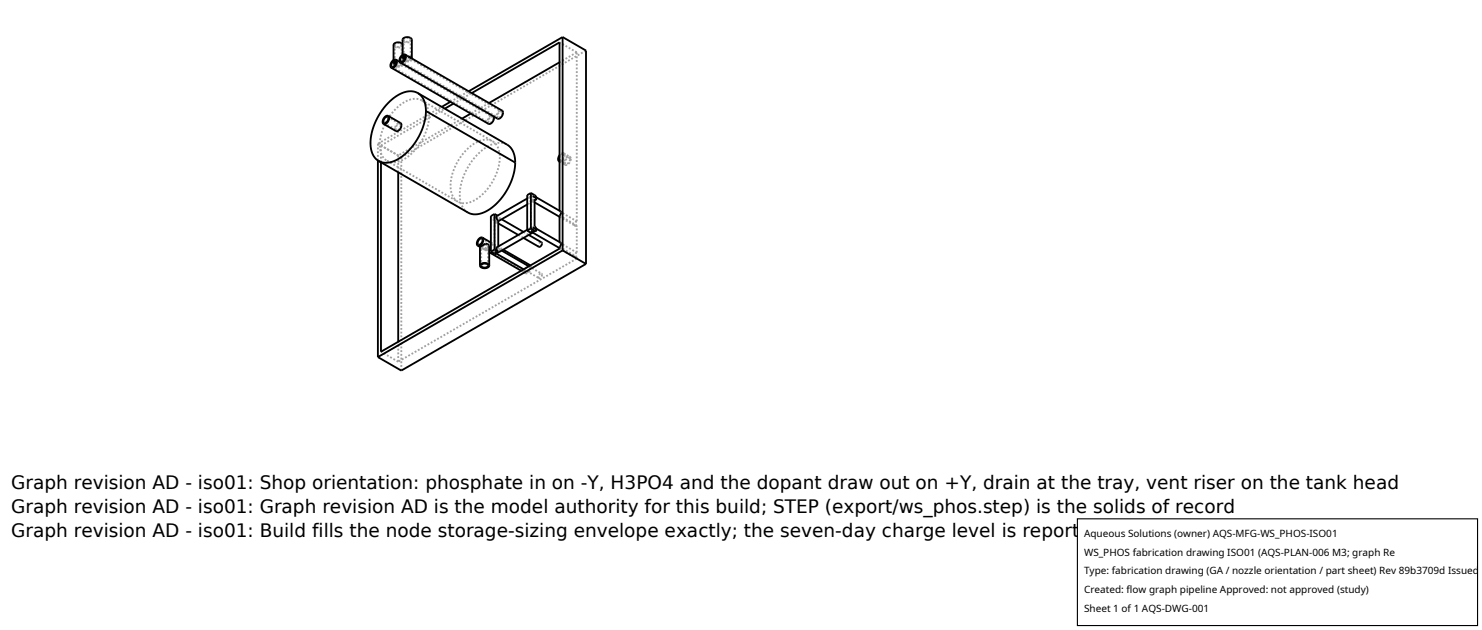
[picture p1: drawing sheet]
<svg xmlns="http://www.w3.org/2000/svg" width="212mm" height="90mm" viewBox="0 0 212 90" stroke-linecap="round" stroke-linejoin="round" font-family="sans-serif">
<g fill="none" stroke="#a0a0a0" stroke-width=".26" stroke-dasharray=".3 .3" stroke-linecap="butt">
<path d="M54.9 17.5l1.7 1.1M55.4 16.7l1.7 1M56 9.5l13.8 8M56.2 9.1l.2-.4h.5M56.2 8.6v.5M56.2 9.3l.5 .3M56.2 9.3v-.2M56.4 9.2l.1-.3h.4M56.4 6.4l.3-.2h.5M56.4 9l.2-.3 .5 .1M56.4 6.4v2.6M56.5 8.7l13.8 8"/>
<path d="M56.5 18.7l-.1-.3 .1-.5 .4-.3h.3M56.6 8.8h.1M56.6 9l.3-.1M56.6 18.6l-.1-.3 .1-.3 .3-.3h.2M56.7 8.8h-.2M56.7 8.8l.2 .1M56.7 9.6l.6-.4M56.7 9.6l-.3-.1-.2-.2M56.9 9.5l.3-.2M56.9 9.5l.1 .1M57.1 8.8l.2 .1M57.1 8.8l.1 .1"/>
<path d="M57.1 8.8l.2 .2M57.1 8.9l.4 .2M57.1 17.7l.1 .2M57.2 9.3l.2-.1M57.2 6.2l.2 .2M57.2 8.9l.1 .1M57.2 17.9l-.2 .5-.4 .2M57.3 8.8l13.8 8M57.3 9h.1M57.3 9.2l.2-.1M57.3 8.9l.2 .2M57.4 9.2l.1 .1"/>
<path d="M57.4 6.4l-.2 .2-.3 .1-.4-.1-.1-.2M57.4 9.2l-.2 .2-.3 .1M57.4 9l-.7 .3h-.2l-.1-.3M57.4 6.4v2.6M57.5 8.3l.2-.4 .5 .1M57.5 6.3v.1M57.5 7.8v.5M57.5 8.5l.5 .3M57.5 8.5v-.2M57.5 9.3l-.5 .3M57.5 6.4l-.2 .3-.4 .1-.5-.1-.2-.3M57.5 9.1l12.9 7.4"/>
<path d="M57.5 6.4v2.7M57.7 8.4l.1-.3 .4 .1M57.7 5.7l.3-.3 .5 .1M57.7 8.3l.2-.3 .5 .1M57.7 5.7v2.6M57.8 7.9l13.8 8M57.9 8.1h.1M57.9 8.2h.3M58 8.1l-.2-.1M58 8.1l.2 .1M58 8.8l.6-.3M58 8.8l-.5-.3"/>
<path d="M58.2 8.7l.3-.2M58.2 8.7l.1 .1M58.4 8.1l.1 .1M58.4 8.1l.2 .1M58.5 8.5l.1-.1M58.5 5.5l.1 .2M58.5 8.2h.1M58.6 8.2v.1M58.6 8.5l.2-.2M58.6 8.4l.2 .1M58.6 5.7l-.1 .2-.3 .1-.4-.1-.1-.2M58.6 8.4l-.1 .2-.3 .1"/>
<path d="M58.6 8.3l-.7 .3-.2-.1v-.2M58.6 5.7v2.6M58.8 8.5l-.5 .3M58.8 5.7l-.2 .2-.4 .2-.5-.1-.2-.3M60.2 14.3l-.5-.2h-.6l-.7 .2-.7 .3-1.4 1.2-1.1 1.5-.7 1.8-.3 1.6 .3 1.4 .3 .5 .5 .4M60.2 14.3l10.2 5.9M61.3 16.6l-.1-.7-.2-.7-.3-.5-.5-.4M64.3 14.5l2.6-1.5M64.8 14.8l2.6-1.5M66 16.9l-9.1 5.3M69.8 17.7l-.2-.3 .2-.5 .3-.3 .3-.1M69.8 14.7l-2.6 1.5"/>
<path d="M69.8 17.5l-.1-.2 .2-.4 .2-.2h.2M70.3 16.7l.1 .2M70.4 16.5l.1 .1M70.4 16.9l-.2 .5-.4 .1M71 16.9l-.1-.3 .1-.4 .4-.4h.3M71.1 16.8l-.1-.2 .1-.4 .3-.2 .2-.1M71.6 15.9l.1 .3M71.7 16.2l-.2 .5-.4 .1M82.4 7.5l-2.5-1.4M82.4 7.5l-2.5 1.4M54 20.5l3.3 2M54 22.9v-2.4"/>
<path d="M54 20.5l9.1-5.2M54.4 20.8l9.1-5.3M54.4 23.2v-2.4M55.3 23l.7 .2 1-.2 1.1-.5 1-.9 .8-1 .7-1.3 .5-1.4 .2-1.3M55.3 23l10.1 5.8M56.9 22.2l-2.5-1.4M56.9 24.6v-2.4M57.3 22.5l26.4-15.3M65.4 28.8l-.5-.4-.3-.5-.3-1.3 .3-1.8 .7-1.7 1.1-1.5 1.4-1.2 .7-.3 .7-.1h.6l.6 .2M66.8 30.3l-.5-.4-.3-.6-.3-.7v-.8l.3-1.9 .8-2 1.2-1.7 .8-.7 .8-.6 .8-.3 .8-.2h.6l.6 .3M68.3 34.9l6.8 4M68.6 35.3l.5 .2"/>
<path d="M68.6 35.3l.1 .1 .4 .1M68.6 35.1l.5-.3M68.6 35.1l.1 .1M68.7 35.3l.1 .1M68.7 37.9v-2.6M68.8 35.4l.2 .1M68.8 34.1l6.8 3.9M69 35.5l.5 .1 .2-.3M69.1 34.8l.1 .1M69.1 34.8l-.5 .3M69.2 34.9l-.5 .3M69.2 34.9l-.3 .1-.2 .2"/>
<path d="M69.2 35.6l-.1-.1M69.2 35.6l.7 .4M69.2 35.4l.2 .1M69.2 35.4h.4l.1-.2M69.4 34.8l.5 .3M69.4 35.5h.3l.2-.2M69.4 35.5l.5-.2M69.6 35.5l-.4-.1M69.6 35l-.4 .1-.5 .2M69.7 35.7l-.5-.1M69.7 35.2l-.1 .3M69.7 35.2l.2 .1"/>
<path d="M69.7 35.3l-.1-.3M69.7 37.9v-2.6M69.9 35.3l-.2 .4M70.1 34.6l1.8 1M70.4 20.2l.4 .4 .3 .5 .3 1.4M70.4 31.3l.5 .3M70.4 35.8l.5 .3M70.6 35.6v-3.8M70.6 35.6l.3-.1M70.6 31.2l.3-.2M70.6 31.2l-.5-.3M70.6 30.9l.3 .1"/>
<path d="M70.6 31.8h.2M70.8 36.3l.1-.2M70.8 31.8l.1-.2M70.9 35.5l.3-.2M70.9 35.5l.4 .1M70.9 31l.3-.1M70.9 31l.4 .1M70.9 36.2v-.1M70.9 36.1v-.6M70.9 31.6v.1M70.9 31.7v-.1M70.9 31.6v-.6"/>
<path d="M70.9 31.6l-.3 .2M70.9 36.1l-.3-.5M70.9 31.6l-.3-.4M70.9 31.7l.3 .2M70.9 31.7l-.1 .1M71 30.8l.2 .1M71.2 35.3h-.2M71.2 31.6h-.3M71.2 31.5l-.3 .1M71.2 35.3v-.1M71.2 30.9l-.1-.1M71.3 35.6l.1 .2"/>
<path d="M71.3 31.1l.1 .2M71.3 35.6l.3 .2M71.3 31.1l.3 .2M71.4 22.5l-.2 1.3-.4 1.3-.8 1.3-.8 1.1-1 .8-1 .6-1 .1-.8-.2M71.4 35.8l-.1 .2M71.4 31.3l-.1 .2M74 33.5l.8 .5M74.4 38.7l.6 .3M74.8 33.1l.7 .4M74.8 38.5l2.2 1.2M75 39l-.1-.3 .1-.5 .4-.3h.3M75.1 38.9l-.1-.2 .1-.4 .3-.3h.2"/>
<path d="M75.5 38l1.8 1.1M75.6 38l.1 .2M75.6 32.6h.2M75.6 28.1v.3l.2 .4M75.6 32.6l-.3 .2M75.6 28.1l-.3 .2M75.7 38.2l-.2 .5-.4 .2M75.8 37.9v.3M75.8 33.2l-.2-.3v-.3M75.8 32.6l.3-.1M75.8 28.2l-.2-.1M75.8 28.2l.3-.2"/>
<path d="M75.8 32.6v-3.8M75.8 28.2l-.5-.3M75.8 27.9l.3 .1M75.8 38.2l-.3 .6-.2 .2h-.3M76.1 33.2v-.1M76.1 33.1v-.6M76.1 32.5l.4 .1M76.1 28.6v.1M76.1 28.7v-.1M76.1 28.6v-.6M76.1 28l.4 .1M76.1 32.5l.3-.2"/>
<path d="M76.1 28.6l-.3 .2M76.1 28l.3-.1M76.1 28.7l.3 .2M76.1 28.7l-.8 .5M76.4 28.6h-.3M76.4 28.5l-.3 .1M76.5 32.6l.1 .2M76.5 28.1l.1 .2M76.5 32.6h.1M76.5 28.1l.1 .1M76.6 32.8l-.1 .2M76.6 28.3l-.1 .2"/>
<path d="M77 39.7l-.1-.2 .1-.2 .2-.2h.1M77 35.2l-.1-.2 .1-.2 .2-.2h.1M77.3 39.1l.1 .1M77.4 39.2l-.2 .4-.2 .1M79.9 34.6h.2M79.9 30.2h.2M79.9 30.2v-.1M79.9 35.2l2.5 1.5M79.9 34.6l2.5 1.5M79.9 30.8l2.5 1.4M79.9 30.2l2.5 1.4M79.9 23.1l.5-.3 .2-.6"/>
<path d="M79.9 35.4l2.2 1.3M79.9 31l2.2 1.2M79.9 23.1l.8 .4M79.9 22.9l.4-.1 .2-.5M79.9 22.9l.9 .5M80.4 22l-.2 .1-.3 .2M80.4 22l.9 .5M80.5 21.9h-.3l-.3 .3M80.5 21.9l.9 .5M80.5 22.3l-.1-.3M80.6 22.2l-.1-.3M80.7 23.5l-.1-.3 .1-.4 .4-.4h.3"/>
<path d="M80.8 23.4l-.1-.2 .1-.4 .2-.2 .3-.1M81.3 22.5l.1 .3M81.4 22.4l.1 .3M81.4 22.8l-.2 .5-.4 .1M81.5 22.7l-.2 .6-.3 .2h-.3M82.1 36.7v-.3l.3-.3M82.1 32.2v-.3l.3-.3M82.4 36.9l-2.5-1.4M82.4 36.9l-25.5 14.7M82.4 36.9v-.2M82.4 36.7h-.3M82.4 36.1v-3.9"/>
<path d="M82.4 32.2h-.3M82.4 31.6v-24.1M56.9 51.6l-2.5-1.4M56.9 51.6v-2.8M57.3 52.9v-30.4"/>
</g>
<g fill="none" stroke="#000" stroke-width=".26">
<path d="M55 16.8l.3-.1 .2 .2-.2 .5-.4 .2-.1-.3zM55.4 16.5l1.9 1.1v.3l-.1 .4-.3 .4h-.3l-1.8-1M55.4 16.5l.2 .3-.1 .5-.4 .4h-.3M55.4 16.5l-.3 .1-.3 .3-.2 .5 .2 .3M55.9 9.7l13.9 8h.3l.3-.3 .1-.4v-.4M56.1 8.8l.3-.1 .2 .2-.2 .5-.3 .1h-.2v-.2zM56.5 8.8h-.2l-.1 .3M56.6 8.5l.1 .4-.1 .4-.4 .3-.3 .1M56.6 8.5l-.4 .1-.3 .3-.1 .5 .1 .3M56.6 8.5l.4 .3M56.6 8.8l-.4 .3M56.6 9l-.2 .2-.2-.1"/>
<path d="M57 8.8h.1M57 8.8l.1 .1M57.4 8l.3-.1 .2 .3-.2 .4-.4 .2-.1-.1v-.2zM57.5 6.3l-.3-.2-.4-.1-.4 .1-.2 .2v2.3M57.5 7.8v-2.2l.4-.3 .6 .1 .3 .3v2.6M57.8 8l-.2 .1-.1 .2M57.8 7.8l.2 .3-.2 .5-.3 .3h-.3M57.8 7.8h-.3l-.3 .4-.2 .4 .2 .3M57.8 7.8l.5 .3M57.9 8.1l-.4 .2M57.9 8.2l-.2 .2-.2-.1M58.3 8.1l.3 .1 .2 .2"/>
<path d="M58.3 8.1l.5 .3M58.8 8.3h.1M58.8 8.3l12.9 7.5 .1 .3-.1 .5-.3 .3h-.3l-13.9-8M59.7 13.3l12.9 7.4 .4 .4 .3 .6 .3 1.5M59.7 13.3l.4 .4 .4 .6 .3 .7v.9M59.7 13.3l-.6-.2-.7-.1-.8 .2-.8 .4-1.5 1.3-1.3 1.7-.8 2-.3 1.9 .1 .8 .2 .7 .4 .6 .5 .4M60.8 15.9l-.1 1.4-.6 1.5-.7 1.4-1 1.3-1.1 .9-1.2 .7-1.1 .1-.9-.2M60.8 15.9l12.8 7.3M64.3 14.5l-1.2 .8M64.8 14.8l-1.3 .7M67.2 16.2l-1.2 .7M67.4 13.3l12.5-7.2v24"/>
<path d="M79.9 8.9l-10.1 5.8M80.4 5.3l3.3 1.9v30.5M80.4 5.3l-13.5 7.7M80.4 5.3v30.5M54 22.9v28.1M54.1 23l12.8 7.4 .9 .2 .9-.1 1-.5 1-.7 .9-1 .8-1.2 .7-1.3 .4-1.4 .1-1.2M54.4 23.2v27l25.5-14.7v-.3l.2-.3v-.2l-3.5-2.1M56.9 24.6v24.2M68.2 35.1l.4 .2M68.4 34.2l.4-.1 .1 .3-.2 .4-.3 .2-.1-.1-.1-.2zM68.6 35.3l.1-.1a.99 .99 0 0 1 .8-.4l.4 .3v2.8M68.6 37.9l.1-.2 .5-.2 .5 .1 .2 .3"/>
<path d="M68.6 37.9l.1 .3 .5 .1 .5-.1 .2-.3M68.6 35.3v2.6M68.8 37.8l.6-.1 .2 .1 .1 .1-.2 .3h-.4l-.3-.2zM68.9 33.9l.1 .3-.1 .5-.3 .3-.4 .1M68.9 33.9l-.3 .1-.4 .3-.1 .4 .1 .4M68.9 33.9l1.2 .7M69.9 36l4.5 2.7M70.1 35.9l.5 .3M70.6 30.6v5M70.6 35.6l.6 .3M70.6 30.6l.5 .2M70.6 35.6l-.5 .3"/>
<path d="M70.6 35.9l.3 .2M70.6 30.6l-.5 .3v5M70.9 36.2h-.3M70.9 36.1v.1M70.9 36.1l-.3 .1M70.9 36.2l3.9 2.3M71.2 35.9l-.3 .2M71.2 31.9l2.8 1.6M71.6 35.8l3.9 2.2M71.6 31.3l3.2 1.8M71.9 35.6l3.9 2.3M75.3 32.8l-4.3 2.5-.1 .3 .3 .3"/>
<path d="M75.3 28.3l-4.4 2.6v.3l.3 .3v3.7M75.3 29.2l-4.1 2.4M75.3 32.9l.5 .3 .6-.3M75.5 33.5l1.9 1.1v.3l-.2 .2-.2 .1-2.2-1.2M75.8 27.6l.6 .3 .2 .4M75.8 32.6l.6 .3M75.8 27.6v5M75.8 32.6l-.5 .3M75.8 32.9l.3 .2M75.8 27.6l-.5 .3v5M76.1 33.2l-4.8 2.8-.4 .1M76.1 33.1v.1"/>
<path d="M76.1 28l.5 .3M76.1 32.5l.5 .3M76.1 33.2l3.8 2.2M76.4 32.9l.1 .1M76.4 28.9l3.5 2.1M76.5 33l-.4 .1M76.5 28.5l-.1 .1M76.5 28.5h-.1v3.8l.2 .5M76.6 28.2l3.5 2v.3l-.2 .3v3.8M76.6 32.8l-.1 .2M76.6 28.3l-.1 .2M79.8 23l.1 .1z"/>
<path d="M79.9 22.2l-.2 .5 .1 .3M79.9 22.3l-.1 .3 .1 .3M80.4 35.8l3.3 1.9M80.4 35.8l-26.4 15.2M83.7 37.7l-26.4 15.2-3.3-1.9"/>
</g>
<path d="M153.9 74.1h57.1v15.2h-57.1z" fill="#fff" stroke="#000" stroke-width=".16"/>
<g font-size="2.6">
<text x="1.6" y="69.8">Graph revision AD - iso01: Shop orientation: phosphate in on -Y, H3PO4 and the dopant draw out on +Y, drain at the tray, vent riser on the tank head</text>
<text x="1.6" y="73.3">Graph revision AD - iso01: Graph revision AD is the model authority for this build; STEP (export/ws_phos.step) is the solids of record</text>
<text x="1.6" y="76.7">Graph revision AD - iso01: Build fills the node storage-sizing envelope exactly; the seven-day charge level is reported at the duty basis</text>
</g>
<g font-size="1.4">
<text x="154.8" y="76.6">Aqueous Solutions (owner) AQS-MFG-WS_PHOS-ISO01</text>
<text x="154.8" y="79.3">WS_PHOS fabrication drawing ISO01 (AQS-PLAN-006 M3; graph Re</text>
<text x="154.8" y="82">Type: fabrication drawing (GA / nozzle orientation / part sheet) Rev 89b3709d Issued</text>
<text x="154.8" y="84.7">Created: flow graph pipeline Approved: not approved (study)</text>
<text x="154.8" y="87.4">Sheet 1 of 1 AQS-DWG-001</text>
</g>
</svg>
